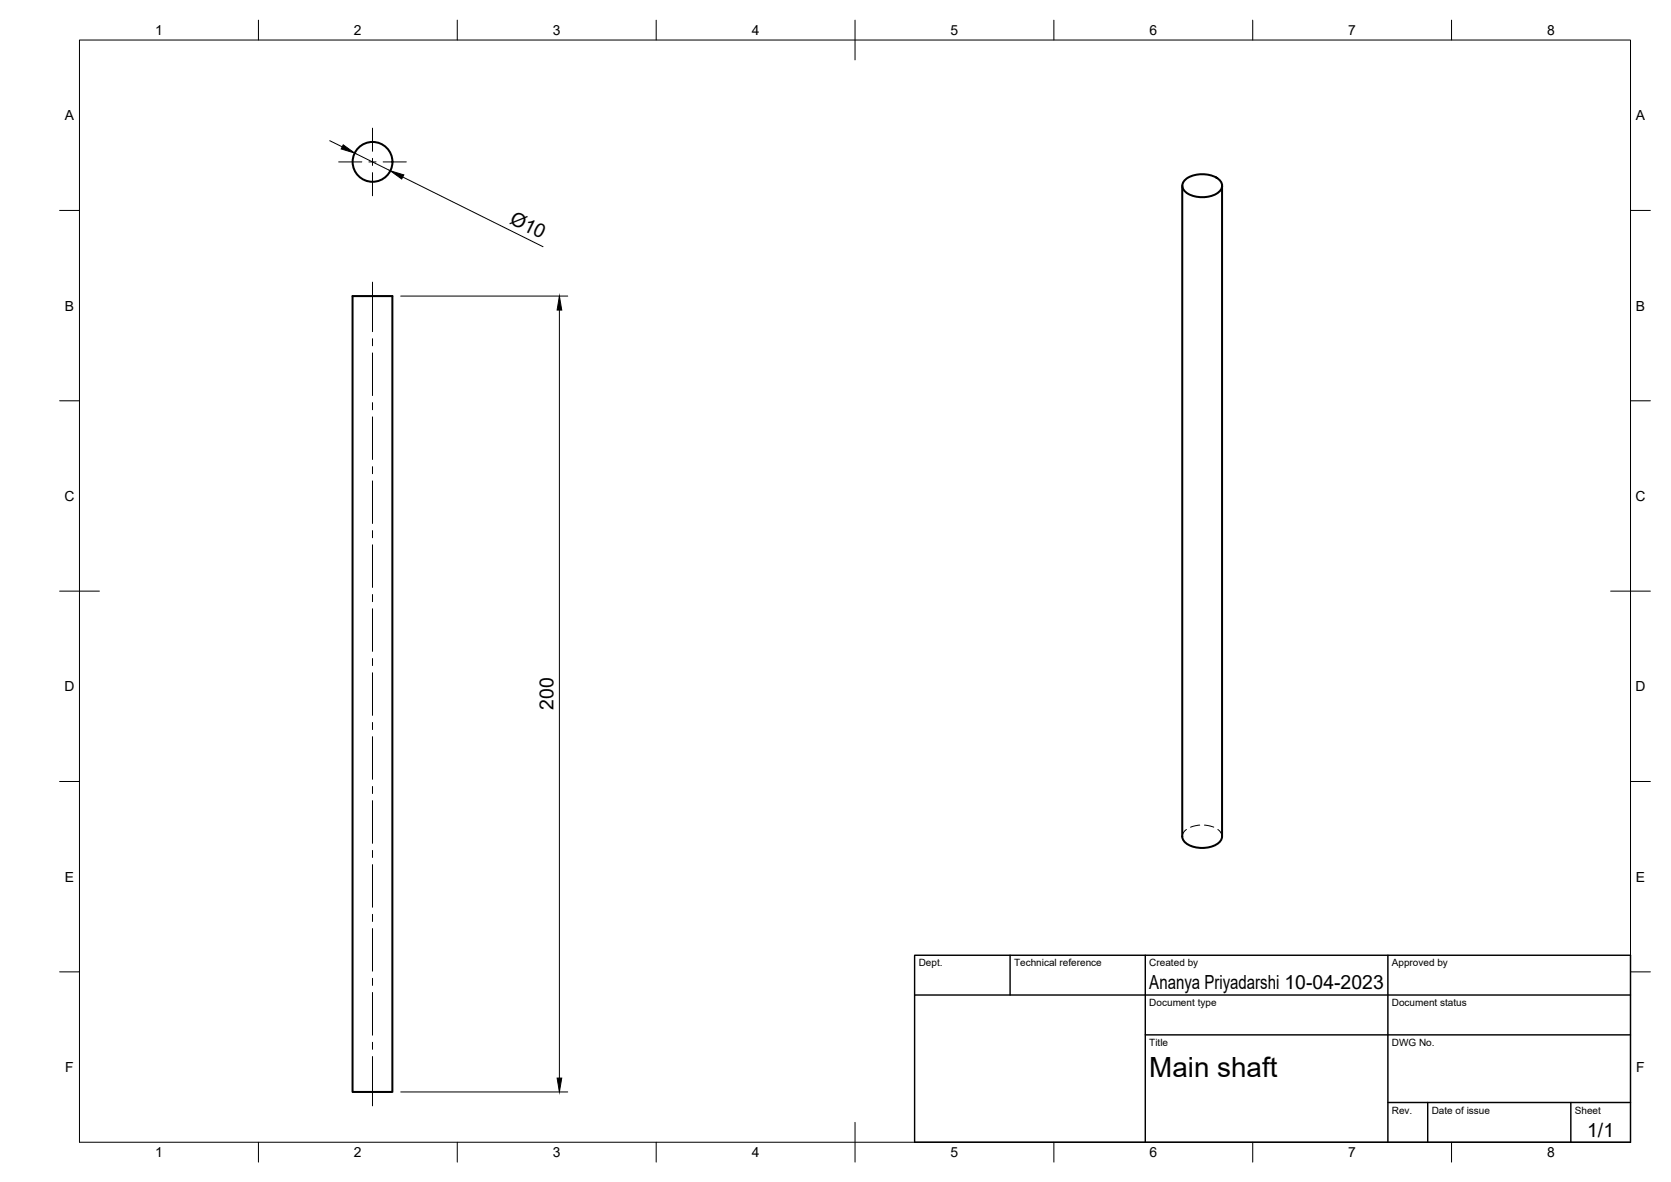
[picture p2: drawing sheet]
<svg xmlns="http://www.w3.org/2000/svg" width="420mm" height="297mm" viewBox="0 0 420 297" stroke-linecap="round" stroke-linejoin="round" font-family="sans-serif">
<!-- layer: Visible -->
<g fill="none" stroke="#000" stroke-width=".51">
<path d="M297.3 46.7v163.5a3.4 3.4 0 0 0 3 2.7 6.7 6.7 0 0 0 6.6-1.6l.4-1.1v-163.5M298.1 45.1a7.1 7.1 0 0 1 8.8 .5 2.1 2.1 0 0 1-1.1 3.1 7.5 7.5 0 0 1-7.7-.4 1.94 1.94 0 0 1 0-3.2zM88.6 74.4h10.1v200h-10.1z"/>
<circle cx="93.7" cy="40.7" r="5"/>
</g>
<!-- layer: Hidden -->
<path d="M298.3 208.5l-.7 .7-.3 1M301.7 207.4l-2.3 .5M302.9 207.4l2.3 .5M306.2 208.5l.7 .7 .4 1" fill="none" stroke="#000" stroke-width=".25"/>
<!-- layer: BORDER -->
<g fill="none" stroke="#000" stroke-width=".25">
<path d="M20 10.1h390v276.9h-390zM65 5.1v5M115 5.1v5M165 5.1v5M215 5.1v10M265 5.1v5M315 5.1v5M365 5.1v5M15 52.9h5M410 52.9h5M15 100.7h5M410 100.7h5"/>
<path d="M15 148.6h10M405 148.6h10M15 196.4h5M410 196.4h5M15 244.2h5M410 244.2h5M65 287v5M115 287v5M165 287v5M215 282.1v9.9M265 287v5M315 287v5"/>
<path d="M365 287v5"/>
</g>
<!-- layer: TITLEBLOCK -->
<path d="M230 240.1h180v46.9h-180zM230 250h180M254 240.1v9.9M288 240.1v46.9M349 240.1v46.9M288 260.1h122M349 277.1h61M359 277.1v9.9M395 277.1v9.9" fill="none" stroke="#000" stroke-width=".36"/>
<!-- layer: Smart Centers -->
<g fill="none" stroke="#000" stroke-width=".25">
<path d="M93.7 32.2v5.8M93.7 39.8v1.8M85.2 40.7h5.8M92.8 40.7h1.8M93.7 43.4v5.8M96.3 40.7h5.9M93.7 70.9v12.4M93.7 85.1v1.8M93.7 88.7v10.7M93.7 101.2v1.8M93.7 104.8v10.7M93.7 117.3v1.7"/>
<path d="M93.7 120.8v10.8M93.7 133.3v1.8M93.7 136.9v10.7M93.7 149.4v1.8M93.7 153v10.7M93.7 165.5v1.8M93.7 169.1v10.7M93.7 181.6v1.8M93.7 185.1v10.7M93.7 197.6v1.8M93.7 201.2v10.7M93.7 213.7v1.8"/>
<path d="M93.7 217.3v10.7M93.7 229.8v1.8M93.7 233.3v10.8M93.7 245.9v1.7M93.7 249.4v10.7M93.7 261.9v1.8M93.7 265.5v12.4"/>
</g>
<!-- layer: FD_Dimensions -->
<path d="M82.9 35.4l3.1 1.5M89.2 38.5l8.9 4.4M101.3 44.5l35.2 17.5M100.8 74.4h41.9M140.7 77.9v193M100.8 274.4h41.9" fill="none" stroke="#000" stroke-width=".25"/>
<path d="M86.3 36.4l2.9 2.1-3.4-1.1zM98.1 42.9l3.4 1-.5 1.1zM140.7 74.4l.5 3.5h-1.1zM140.1 270.9h1.1l-.5 3.5z" fill="#000" stroke="#000" stroke-width=".25"/>
<text font-size="7" x="289" y="270.6">Main shaft</text>
<g font-size="4.9">
<text x="127.9" y="56" transform="rotate(26 127.9 56)">Ø10</text>
<text x="139.2" y="178.4" transform="rotate(-90 139.2 178.4)">200</text>
<text x="289" y="248.5">Ananya Priyadarshi 10-04-2023</text>
<text x="399.1" y="285.7">1/1</text>
</g>
<g font-size="3.5">
<text x="39" y="8.8">1</text>
<text x="89" y="8.8">2</text>
<text x="139" y="8.8">3</text>
<text x="189" y="8.8">4</text>
<text x="239" y="8.8">5</text>
<text x="289" y="8.8">6</text>
<text x="339" y="8.8">7</text>
<text x="389" y="8.8">8</text>
<text x="16.3" y="30.2">A</text>
<text x="411.3" y="30.2">A</text>
<text x="16.3" y="78">B</text>
<text x="411.3" y="78">B</text>
<text x="16.2" y="125.9">C</text>
<text x="411.2" y="125.9">C</text>
<text x="16.2" y="173.7">D</text>
<text x="411.2" y="173.7">D</text>
<text x="16.3" y="221.6">E</text>
<text x="411.3" y="221.6">E</text>
<text x="16.4" y="269.4">F</text>
<text x="411.4" y="269.4">F</text>
<text x="39" y="290.8">1</text>
<text x="89" y="290.8">2</text>
<text x="139" y="290.8">3</text>
<text x="189" y="290.8">4</text>
<text x="239" y="290.8">5</text>
<text x="289" y="290.8">6</text>
<text x="339" y="290.8">7</text>
<text x="389" y="290.8">8</text>
</g>
<g font-size="2.5">
<text x="231" y="242.9">Dept.</text>
<text x="255" y="242.9">Technical reference</text>
<text x="289" y="242.9">Created by</text>
<text x="350" y="242.9">Approved by</text>
<text x="289" y="252.8">Document type</text>
<text x="350" y="252.8">Document status</text>
<text x="289" y="262.9">Title</text>
<text x="350" y="262.9">DWG No.</text>
<text x="350" y="279.9">Rev.</text>
<text x="360" y="279.9">Date of issue</text>
<text x="396" y="279.9">Sheet</text>
</g>
</svg>
